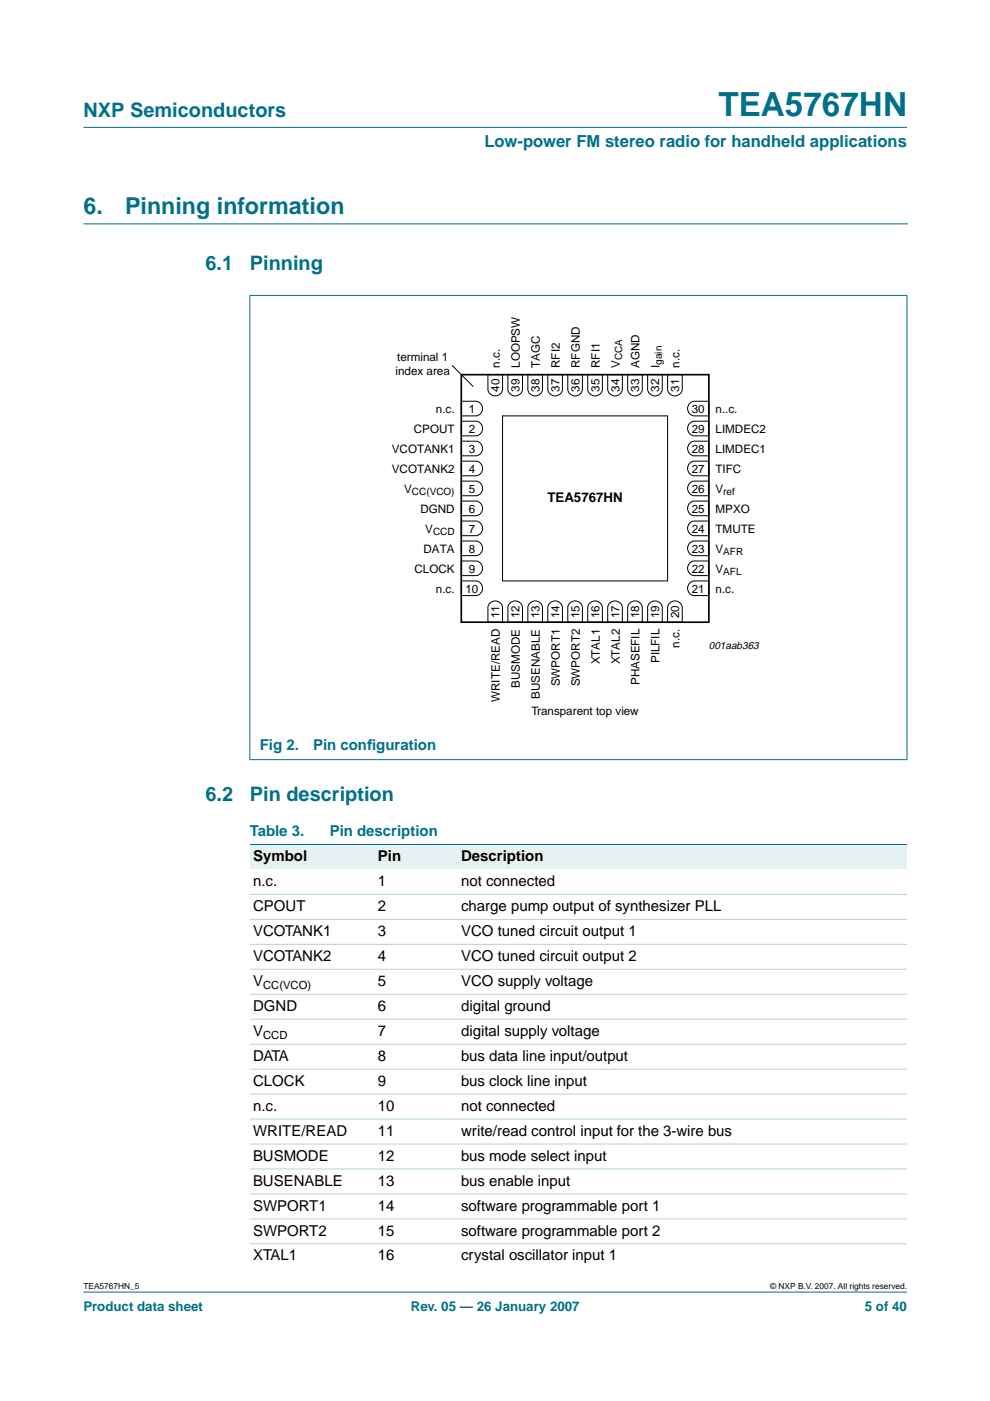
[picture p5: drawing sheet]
<svg xmlns="http://www.w3.org/2000/svg" width="210mm" height="297mm" viewBox="0 0 210 297" stroke-linecap="round" stroke-linejoin="round" font-family="sans-serif">
<g fill="#00708a" stroke="#00708a" stroke-width=".21">
<path d="M17.7 273.9h174.6z"/>
<path d="M17.7 27h174.6z"/>
<path d="M53 62.7v98.3z"/>
<path d="M192.3 62.7v98.3z"/>
<path d="M52.9 62.6h139.5z"/>
<path d="M52.9 161.1h139.5z"/>
</g>
<path d="M17.7 47.5h174.7" fill="none" stroke="#00708a" stroke-width=".21"/>
<path d="M97.8 79.4h52.5v52.5h-52.5z" fill="none" stroke="#000" stroke-width=".35"/>
<g fill="none" stroke="#000" stroke-width=".21">
<path d="M95.8 77.5l4.5 4.5M103.4 79.4h3.2v3.1a1.56 1.56 0 0 1-1.6 1.4 1.56 1.56 0 0 1-1.6-1.4zM107.7 79.4h3.1v3.1a1.56 1.56 0 0 1-1.6 1.4 1.56 1.56 0 0 1-1.5-1.4zM111.9 79.4h3.1v3.1a1.56 1.56 0 0 1-1.5 1.4 1.56 1.56 0 0 1-1.6-1.4zM116.1 79.4h3.2v3.1a1.56 1.56 0 0 1-1.6 1.4 1.56 1.56 0 0 1-1.6-1.4zM120.4 79.4h3.1v3.1a1.56 1.56 0 0 1-1.6 1.4 1.56 1.56 0 0 1-1.5-1.4zM124.6 79.4h3.1v3.1a1.56 1.56 0 0 1-1.5 1.4 1.56 1.56 0 0 1-1.6-1.4zM128.8 79.4h3.2v3.1a1.56 1.56 0 0 1-1.6 1.4 1.56 1.56 0 0 1-1.6-1.4zM133.1 79.4h3.1v3.1a1.56 1.56 0 0 1-1.6 1.4 1.56 1.56 0 0 1-1.5-1.4zM137.3 79.4h3.1v3.1a1.56 1.56 0 0 1-1.5 1.4 1.56 1.56 0 0 1-1.6-1.4zM141.5 79.4h3.2v3.1a1.56 1.56 0 0 1-1.6 1.4 1.56 1.56 0 0 1-1.6-1.4zM97.8 97.8h3.1a1.56 1.56 0 0 1 1.4 1.5 1.56 1.56 0 0 1-1.4 1.6h-3.1z"/>
<path d="M97.8 93.5h3.1a1.56 1.56 0 0 1 1.4 1.6 1.56 1.56 0 0 1-1.4 1.5h-3.1zM97.8 89.3h3.1a1.56 1.56 0 0 1 1.4 1.6 1.56 1.56 0 0 1-1.4 1.5h-3.1zM97.8 85.1h3.1a1.56 1.56 0 0 1 1.4 1.5 1.56 1.56 0 0 1-1.4 1.6h-3.1zM106.6 88.2h34.9v35h-34.9zM146.4 98.1l.8-.3h3.1v3.1h-3.1a1.57 1.57 0 0 1-1.4-1.1 1.57 1.57 0 0 1 .6-1.7zM146.4 93.9l.8-.4h3.1v3.1h-3.1a1.57 1.57 0 0 1-1.4-1.1 1.57 1.57 0 0 1 .6-1.6zM146.4 89.6l.8-.3h3.1v3.1h-3.1a1.57 1.57 0 0 1-1.4-1.1 1.57 1.57 0 0 1 .6-1.7zM146.4 85.4l.8-.3h3.1v3.1h-3.1a1.57 1.57 0 0 1-1.4-1.1 1.57 1.57 0 0 1 .6-1.7zM97.8 118.9h3.1a1.56 1.56 0 0 1 1.4 1.6 1.56 1.56 0 0 1-1.4 1.5h-3.1zM97.8 114.7h3.1a1.56 1.56 0 0 1 1.4 1.6 1.56 1.56 0 0 1-1.4 1.5h-3.1zM97.8 110.5h3.1a1.56 1.56 0 0 1 1.4 1.5 1.56 1.56 0 0 1-1.4 1.6h-3.1zM97.8 106.2h3.1a1.56 1.56 0 0 1 1.4 1.6 1.56 1.56 0 0 1-1.4 1.5h-3.1z"/>
<path d="M97.8 102h3.1a1.56 1.56 0 0 1 1.4 1.6 1.56 1.56 0 0 1-1.4 1.5h-3.1zM146.4 119.3l.8-.4h3.1v3.1h-3.1a1.57 1.57 0 0 1-1.4-1.1 1.57 1.57 0 0 1 .6-1.6zM146.4 115l.8-.3h3.1v3.1h-3.1a1.57 1.57 0 0 1-1.4-1.1 1.57 1.57 0 0 1 .6-1.7zM146.4 110.8l.8-.3h3.1v3.1h-3.1a1.57 1.57 0 0 1-1.4-1.1 1.57 1.57 0 0 1 .6-1.7zM146.4 106.6l.8-.4h3.1v3.1h-3.1a1.57 1.57 0 0 1-1.4-1.1 1.57 1.57 0 0 1 .6-1.6zM146.4 102.3l.8-.3h3.1v3.1h-3.1a1.57 1.57 0 0 1-1.4-1.1 1.57 1.57 0 0 1 .6-1.7zM97.8 123.2h3.1a1.56 1.56 0 0 1 1.4 1.5 1.56 1.56 0 0 1-1.4 1.6h-3.1zM103.8 128a1.57 1.57 0 0 1 1.6-.5 1.57 1.57 0 0 1 1.2 1.3v3.1h-3.2v-3.1zM108 128a1.57 1.57 0 0 1 1.7-.5 1.57 1.57 0 0 1 1.1 1.3v3.1h-3.1v-3.1zM112.2 128a1.57 1.57 0 0 1 1.7-.5 1.57 1.57 0 0 1 1.1 1.3v3.1h-3.1v-3.1zM116.5 128a1.57 1.57 0 0 1 1.6-.5 1.57 1.57 0 0 1 1.2 1.3v3.1h-3.2v-3.1zM120.7 128a1.57 1.57 0 0 1 1.7-.5 1.57 1.57 0 0 1 1.1 1.3v3.1h-3.1v-3.1z"/>
<path d="M124.9 128a1.57 1.57 0 0 1 1.7-.5 1.57 1.57 0 0 1 1.1 1.3v3.1h-3.1v-3.1zM129.2 128a1.57 1.57 0 0 1 1.6-.5 1.57 1.57 0 0 1 1.2 1.3v3.1h-3.2v-3.1zM133.4 128a1.57 1.57 0 0 1 1.7-.5 1.57 1.57 0 0 1 1.1 1.3v3.1h-3.1v-3.1zM137.6 128a1.57 1.57 0 0 1 1.7-.5 1.57 1.57 0 0 1 1.1 1.3v3.1h-3.1v-3.1zM141.9 128a1.57 1.57 0 0 1 1.6-.5 1.57 1.57 0 0 1 1.2 1.3v3.1h-3.2v-3.1zM146.4 123.5l.8-.3h3.1v3.1h-3.1a1.57 1.57 0 0 1-1.4-1.1 1.57 1.57 0 0 1 .6-1.7z"/>
</g>
<g fill="#e6f2f2">
<path d="M53 179.1h26.4v5.2h-26.4z" fill-rule="evenodd"/>
<path d="M79.4 179.1h17.7v5.2h-17.7z" fill-rule="evenodd"/>
<path d="M97.1 179.1h95.2v5.2h-95.2z" fill-rule="evenodd"/>
</g>
<path d="M53 179.1h139.3z" fill="#00708a" stroke="#00708a" stroke-width=".21"/>
<g fill="#b3d4db" stroke="#b3d4db" stroke-width=".21">
<path d="M53 189.6h139.3z"/>
<path d="M53 194.9h139.3z"/>
<path d="M53 200.2h139.3z"/>
<path d="M53 205.5h139.3z"/>
<path d="M53 210.8h139.3z"/>
<path d="M53 216.1h139.3z"/>
<path d="M53 221.4h139.3z"/>
<path d="M53 226.7h139.3z"/>
<path d="M53 232h139.3z"/>
<path d="M53 237.3h139.3z"/>
<path d="M53 242.6h139.3z"/>
<path d="M53 247.8h139.3z"/>
<path d="M53 253.1h139.3z"/>
<path d="M53 258.4h139.3z"/>
<path d="M53 263.7h139.3z"/>
</g>
<text font-size="7.1" fill="#00708a" x="152.3" y="24.7">TEA5767HN</text>
<g font-size="4.9" fill="#00708a">
<text x="17.7" y="45.5">6.</text>
<text x="26.5" y="45.5">Pinning information</text>
</g>
<g font-size="4.2" fill="#00708a">
<text x="17.7" y="24.9">NXP Semiconductors</text>
<text x="43.6" y="57.3">6.1</text>
<text x="53" y="57.3">Pinning</text>
<text x="43.6" y="169.9">6.2</text>
<text x="53" y="169.9">Pin description</text>
</g>
<text font-size="3.5" fill="#00708a" x="102.7" y="31.1">Low-power FM stereo radio for handheld applications</text>
<g font-size="3.2" fill="#00708a">
<text x="55.1" y="158.9">Fig 2.</text>
<text x="66.4" y="158.9">Pin conf</text>
<text x="77.8" y="158.9">iguration</text>
<text x="53" y="177.3">Table 3.</text>
<text x="69.9" y="177.3">Pin description</text>
</g>
<g font-size="3.2">
<text x="53.7" y="182.6">Symbol</text>
<text x="80.1" y="182.6">Pin</text>
<text x="97.8" y="182.6">Description</text>
<text x="53.7" y="187.9">n.c.</text>
<text x="80.1" y="187.9">1</text>
<text x="97.8" y="187.9">not connected</text>
<text x="53.7" y="193.2">CPOUT</text>
<text x="80.1" y="193.2">2</text>
<text x="97.8" y="193.2">charge pump output of synthesizer PLL</text>
<text x="53.7" y="198.5">VCOTANK1</text>
<text x="53.7" y="203.7">VCOTANK2</text>
<text x="80.1" y="198.5">3</text>
<text x="80.1" y="203.7">4</text>
<text x="97.8" y="198.5">VCO tuned circuit output 1</text>
<text x="97.8" y="203.7">VCO tuned circuit output 2</text>
<text x="53.7" y="209">V</text>
<text x="80.1" y="209">5</text>
<text x="97.8" y="209">VCO supply voltage</text>
<text x="53.7" y="214.3">DGND</text>
<text x="80.1" y="214.3">6</text>
<text x="97.8" y="214.3">digital ground</text>
<text x="53.7" y="219.6">V</text>
<text x="80.1" y="219.6">7</text>
<text x="97.8" y="219.6">digital supply voltage</text>
<text x="53.7" y="224.9">DATA</text>
<text x="80.1" y="224.9">8</text>
<text x="97.8" y="224.9">bus data line input/output</text>
<text x="53.7" y="230.2">CLOCK</text>
<text x="80.1" y="230.2">9</text>
<text x="97.8" y="230.2">bus clock line input</text>
<text x="53.7" y="235.5">n.c.</text>
<text x="80.1" y="235.5">10</text>
<text x="97.8" y="235.5">not connected</text>
<text x="53.7" y="240.8">WRITE/READ</text>
<text x="80.1" y="240.8">11</text>
<text x="97.8" y="240.8">write/read control input for the 3-wire bus</text>
<text x="53.7" y="246.1">BUSMODE</text>
<text x="53.7" y="251.4">BUSENABLE</text>
<text x="80.1" y="246.1">12</text>
<text x="80.1" y="251.4">13</text>
<text x="97.8" y="246.1">bus mode select input</text>
<text x="97.8" y="251.4">bus enable input</text>
<text x="53.7" y="256.7">SWPORT1</text>
<text x="80.1" y="256.7">14</text>
<text x="97.8" y="256.7">software programmable port 1</text>
<text x="53.7" y="262">SWPORT2</text>
<text x="80.1" y="262">15</text>
<text x="97.8" y="262">software programmable port 2</text>
<text x="53.7" y="267.2">XTAL1</text>
<text x="80.1" y="267.2">16</text>
<text x="97.8" y="267.2">crystal oscillator input 1</text>
</g>
<text font-size="2.8" x="116.1" y="106.5">TEA5767HN</text>
<g font-size="2.8" fill="#00708a">
<text x="17.7" y="278">Product data sheet</text>
<text x="87.1" y="278">Rev. 05 — 26 January 2007</text>
<text x="183.4" y="278">5 of 40</text>
</g>
<g font-size="2.5">
<text x="84.2" y="76.6">terminal 1</text>
<text x="83.9" y="79.6">index area</text>
<text x="105.9" y="83.1" transform="rotate(-90 105.9 83.1)">40</text>
<text x="106" y="78" transform="rotate(-90 106 78)">n.c.</text>
<text x="110.2" y="83.1" transform="rotate(-90 110.2 83.1)">39</text>
<text x="110.2" y="78" transform="rotate(-90 110.2 78)">LOOPSW</text>
<text x="114.4" y="83.1" transform="rotate(-90 114.4 83.1)">38</text>
<text x="114.5" y="78" transform="rotate(-90 114.5 78)">TAGC</text>
<text x="118.6" y="83.1" transform="rotate(-90 118.6 83.1)">37</text>
<text x="118.7" y="78" transform="rotate(-90 118.7 78)">RFI2</text>
<text x="122.9" y="83.1" transform="rotate(-90 122.9 83.1)">36</text>
<text x="122.9" y="78" transform="rotate(-90 122.9 78)">RFGND</text>
<text x="127.1" y="83.1" transform="rotate(-90 127.1 83.1)">35</text>
<text x="127.2" y="78" transform="rotate(-90 127.2 78)">RFI1</text>
<text x="131.3" y="83.1" transform="rotate(-90 131.3 83.1)">34</text>
<text x="131.4" y="78" transform="rotate(-90 131.4 78)">V</text>
<text x="135.6" y="83.1" transform="rotate(-90 135.6 83.1)">33</text>
<text x="135.6" y="78" transform="rotate(-90 135.6 78)">AGND</text>
<text x="139.8" y="83.1" transform="rotate(-90 139.8 83.1)">32</text>
<text x="139.9" y="78" transform="rotate(-90 139.9 78)">I</text>
<text x="144" y="83.1" transform="rotate(-90 144 83.1)">31</text>
<text x="144.1" y="78" transform="rotate(-90 144.1 78)">n.c.</text>
<text x="92.4" y="87.6">n.c.</text>
<text x="99.4" y="87.5">1</text>
<text x="146.7" y="87.5">30</text>
<text x="151.7" y="87.6">n..c.</text>
<text x="87.7" y="91.8">CPOUT</text>
<text x="99.4" y="91.8">2</text>
<text x="146.7" y="91.8">29</text>
<text x="151.7" y="91.8">LIMDEC2</text>
<text x="83.1" y="100.3">VCOTANK2</text>
<text x="83.1" y="96.1">VCOTANK1</text>
<text x="99.4" y="100.2">4</text>
<text x="99.4" y="96">3</text>
<text x="146.7" y="100.2">27</text>
<text x="146.7" y="96">28</text>
<text x="151.7" y="100.3">TIFC</text>
<text x="151.7" y="96.1">LIMDEC1</text>
<text x="85.7" y="104.5">V</text>
<text x="99.4" y="104.5">5</text>
<text x="146.7" y="104.5">26</text>
<text x="151.7" y="104.5">V</text>
<text x="89.1" y="108.8">DGND</text>
<text x="90.2" y="113">V</text>
<text x="99.4" y="112.9">7</text>
<text x="99.4" y="108.7">6</text>
<text x="146.7" y="112.9">24</text>
<text x="146.7" y="108.7">25</text>
<text x="151.7" y="113">TMUTE</text>
<text x="151.7" y="108.8">MPXO</text>
<text x="89.8" y="117.2">DATA</text>
<text x="99.4" y="117.2">8</text>
<text x="146.7" y="117.2">23</text>
<text x="151.7" y="117.2">V</text>
<text x="87.9" y="121.5">CLOCK</text>
<text x="92.4" y="125.7">n.c.</text>
<text x="98.7" y="125.6">10</text>
<text x="99.4" y="121.4">9</text>
<text x="146.7" y="125.6">21</text>
<text x="146.7" y="121.4">22</text>
<text x="151.7" y="125.7">n.c.</text>
<text x="151.7" y="121.5">V</text>
<text x="105.9" y="131" transform="rotate(-90 105.9 131)">11</text>
<text x="110.2" y="131" transform="rotate(-90 110.2 131)">12</text>
<text x="114.4" y="131" transform="rotate(-90 114.4 131)">13</text>
<text x="118.6" y="131" transform="rotate(-90 118.6 131)">14</text>
<text x="122.9" y="131" transform="rotate(-90 122.9 131)">15</text>
<text x="127.1" y="131" transform="rotate(-90 127.1 131)">16</text>
<text x="131.3" y="131" transform="rotate(-90 131.3 131)">17</text>
<text x="135.6" y="131" transform="rotate(-90 135.6 131)">18</text>
<text x="139.8" y="131" transform="rotate(-90 139.8 131)">19</text>
<text x="144" y="131" transform="rotate(-90 144 131)">20</text>
<text x="144.1" y="137.3" transform="rotate(-90 144.1 137.3)">n.c.</text>
<text x="127.2" y="140.9" transform="rotate(-90 127.2 140.9)">XTAL1</text>
<text x="131.4" y="140.9" transform="rotate(-90 131.4 140.9)">XTAL2</text>
<text x="139.9" y="140.6" transform="rotate(-90 139.9 140.6)">PILFIL</text>
<text x="106" y="148.8" transform="rotate(-90 106 148.8)">WRITE/READ</text>
<text x="110.2" y="145.8" transform="rotate(-90 110.2 145.8)">BUSMODE</text>
<text x="114.5" y="148.2" transform="rotate(-90 114.5 148.2)">BUSENABLE</text>
<text x="118.7" y="145.5" transform="rotate(-90 118.7 145.5)">SWPORT1</text>
<text x="122.9" y="145.5" transform="rotate(-90 122.9 145.5)">SWPORT2</text>
<text x="135.6" y="145.3" transform="rotate(-90 135.6 145.3)">PHASEFIL</text>
<text x="112.7" y="151.7">Transparent top view</text>
</g>
<g font-size="2.4">
<text x="55.8" y="209.6">CC(VCO)</text>
<text x="55.8" y="220.2">CCD</text>
</g>
<text font-size="2.2" x="150.3" y="137.6">001aab363</text>
<g font-size="2.1">
<text x="131.9" y="76.4" transform="rotate(-90 131.9 76.4)">CCA</text>
<text x="140.3" y="77.3" transform="rotate(-90 140.3 77.3)">gain</text>
<text x="87.3" y="105">CC(VCO)</text>
<text x="153.4" y="105">ref</text>
<text x="91.8" y="113.5">CCD</text>
<text x="153.4" y="117.7">AFR</text>
<text x="153.4" y="122">AFL</text>
</g>
<g font-size="1.8">
<text x="17.7" y="273.4">TEA5767HN_5</text>
<text x="163.3" y="273.4">© NXP B.V. 2007. All rights reserved.</text>
</g>
</svg>
